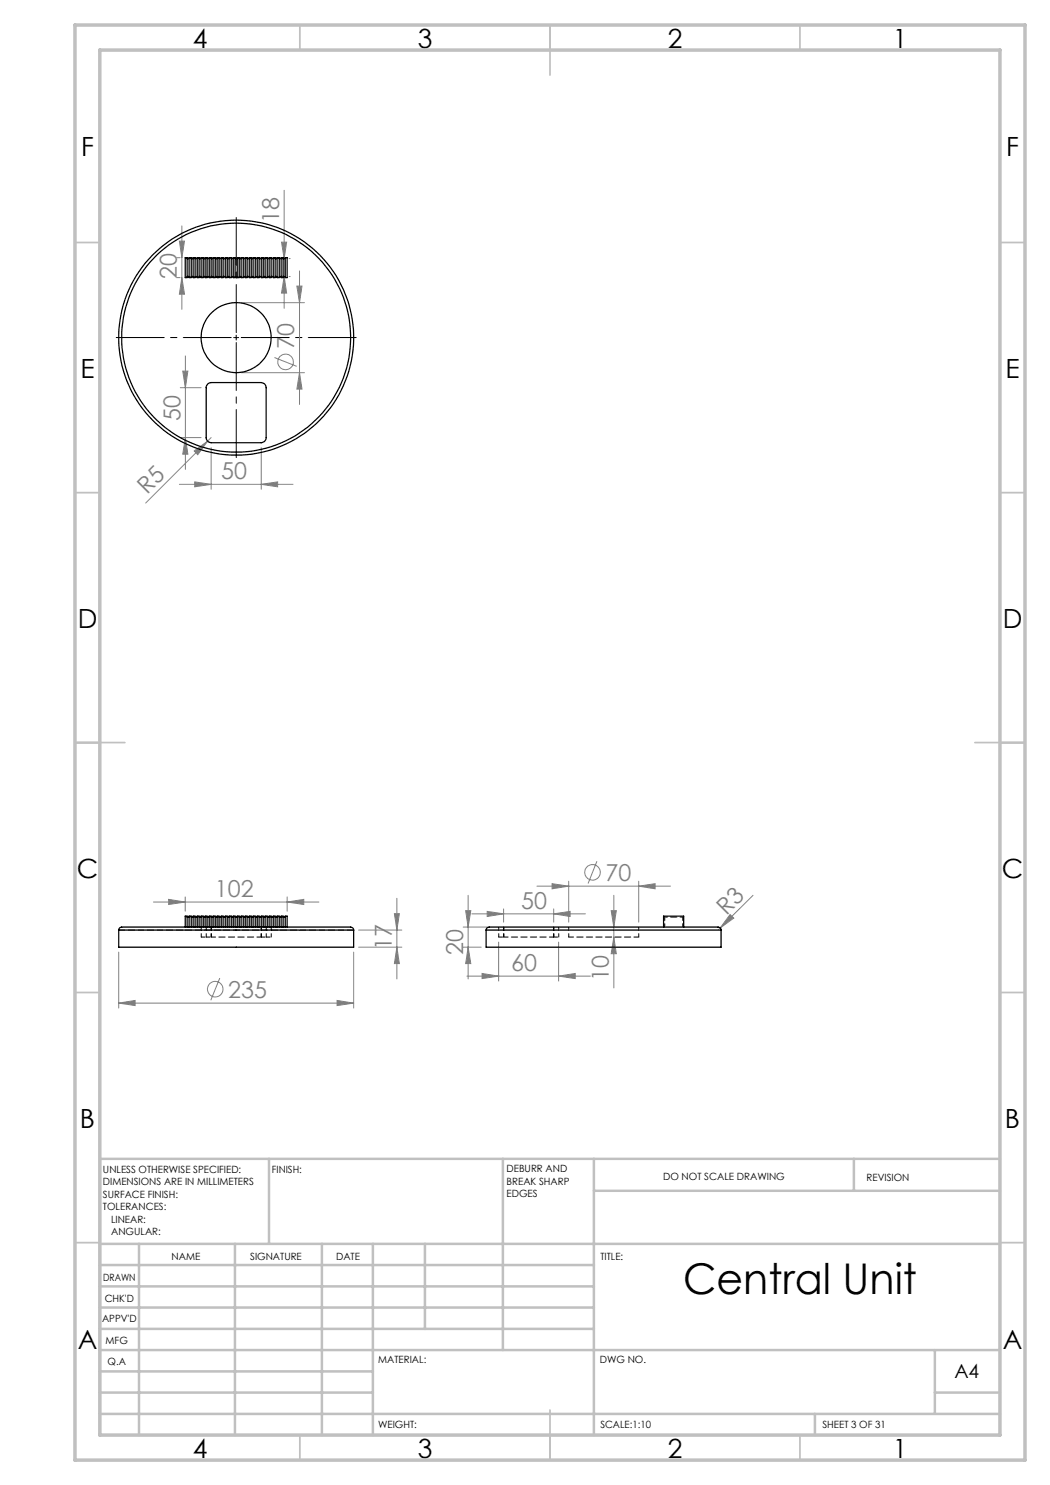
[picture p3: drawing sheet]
<svg xmlns="http://www.w3.org/2000/svg" width="210mm" height="297mm" viewBox="0 0 210 297" stroke-linecap="round" stroke-linejoin="round" font-family="sans-serif">
<g fill="none" stroke="#808080" stroke-width=".2">
<path d="M56.8 38.1v23.6M35.4 51.5h.6M35.4 55.5h.6M35.9 48.2h1l-.5 3.3zM36.4 55.5l.5 3.3h-1zM36.4 45.2v16.7M56.3 48.4h1l-.5 3.3zM56.8 55.3l.5 3.3h-1zM57.8 51.7h.2M57.8 55.3h.2M59.4 57.2h1l-.5 3.3zM59.9 54.2v26.7"/>
<path d="M36.1 77.5h4.1M36.5 74.2h1.1l-.5 3.3zM37.1 71.2v22.7M48.2 60.5h12.7M48.2 74.5h12.7M54.9 71.5l4.4 1.8M59.9 74.5l.5 3.3h-1zM35.9 96.9h22.7M36.1 87.5h4.1M37.1 87.5l.5 3.3h-1.1zM38.8 90.2l2.7-2-2 2.7zM38.9 96.4l3.3 .5-3.3 .5z"/>
<path d="M42.2 89.5v8.4M42.2 87.5l-13.1 13.1M52.2 96.9l3.3-.5v1zM52.2 89.5v8.4M33.7 179.9l3.3 .5-3.3 .5zM37 179.4v2.8M57.4 179.4v2.8M79.4 179.7v16.1M93.6 179.1v16.7M107.4 177.2h26.7M110.4 176.7l3.3 .5-3.3 .6zM113.7 176.2v8.2"/>
<path d="M119.4 172.3l-1.8 4.4M122.8 179.1v18.5M127.7 177.2l3.3-.5v1.1zM127.7 176.2v8.2M150.6 179.1l-6.6 6.5M23.7 190.4v11.2M30.7 180.4h33.1M44 195.6l-1.8 4.5M57.4 180.4l3.3-.5v1zM70.7 190.4v11.2M71.7 189.4h8.7M71.7 186h8.7"/>
<path d="M78.9 182.7h1l-.5 3.3zM79.4 189.4l.5 3.3h-1zM92.6 189.4h3.6M92.6 185.4h6.1M93.1 182.1h1.1l-.6 3.3zM93.4 195.2h24.7M93.6 189.4l.6 3.3h-1.1zM94.4 182.8h22.7M96.4 194.7l3.3 .5-3.3 .5zM97.4 182.3l3.3 .5-3.3 .5zM99.7 188.4v7.8M100.7 181.8v2.6"/>
<path d="M110.7 182.8l3.3-.5v1zM110.7 181.8v2.6M111.7 195.2l3.3-.5v1zM111.7 188.4v7.8M122.2 182.1h1.1l-.5 3.3zM122.8 187.4l.5 3.3h-1.1zM144 185.6l-.4 .4M146 182.9l.8 .7-2.8 2zM23.7 200.6l3.3-.5v1zM23.7 200.6h47M67.4 200.1l3.3 .5-3.3 .5z"/>
<circle cx="57.1" cy="72.4" r="1.56"/>
<circle cx="118.5" cy="174.5" r="1.55"/>
<circle cx="43" cy="197.8" r="1.55"/>
</g>
<path d="M46.3 67.5h-23.1M47.2 66.5v-23M47.2 68.5v23M48.3 67.5h23" fill="none" stroke="#000" stroke-width=".2" stroke-dasharray="15.2 1.3 1.3 1.3" stroke-dashoffset="5.6"/>
<path d="M46.7 67.5h1M47.2 67v1" fill="none" stroke="#000" stroke-width=".2"/>
<g fill="none" stroke="#c0c0c0" stroke-width=".35">
<path d="M60 5v5M110 5v10M160 5v5M15 48.5h5M200 48.5h5M15 98.5h5M200 98.5h5M15 148.5h10M195 148.5h10M15 198.5h5M200 198.5h5M15 248.5h5"/>
<path d="M200 248.5h5M60 287v5M110 282v10M160 287v5"/>
</g>
<g fill="none" stroke="#c0c0c0" stroke-width=".5">
<path d="M53.8 231.8v17M100.6 231.8v38.2M118.8 231.8v55.2M118.8 238.2h81.2M170.8 231.8v6.4M200 231.8h-180v55.2M20 248.8h180M20 257.3h98.8M20 253h98.8M27.8 248.8v38.2M47 248.8v38.2M64.4 248.8v38.2"/>
<path d="M74.6 248.8v38.2M85 248.8v17M20 265.8h98.8M20 261.5h98.8M20 278.5h54.6M20 274.3h54.6M20 270h180M187 278.5h13M187 270v12.8M20 282.8h180M163 282.8v4.2"/>
</g>
<path d="M15 5h190v287h-190zM20 10h180v277h-180z" fill="none" stroke="#c0c0c0" stroke-width=".7"/>
<g fill="#808080">
<path d="M38.8 90.2l2.7-2-2 2.7z"/>
<path d="M146 182.9l.8 .7-2.8 2z"/>
<path d="M67.4 200.1l3.3 .5-3.3 .5zM23.7 200.6l3.3-.5v1zM57.4 180.4l3.3-.5v1zM33.7 179.9l3.3 .5-3.3 .5zM111.7 195.2l3.3-.5v1zM96.4 194.7l3.3 .5-3.3 .5z"/>
<path d="M38.9 96.4l3.3 .5-3.3 .5zM52.2 96.9l3.3-.5v1zM110.4 176.7l3.3 .5-3.3 .6zM127.7 177.2l3.3-.5v1.1zM97.4 182.3l3.3 .5-3.3 .5zM110.7 182.8l3.3-.5v1z"/>
<path d="M79.4 189.4l.5 3.3h-1zM78.9 182.7h1l-.5 3.3zM122.8 187.4l.5 3.3h-1.1zM122.2 182.1h1.1l-.5 3.3z"/>
<path d="M36.5 74.2h1.1l-.5 3.3zM37.1 87.5l.5 3.3h-1.1zM59.4 57.2h1l-.5 3.3zM59.9 74.5l.5 3.3h-1zM35.9 48.2h1l-.5 3.3zM36.4 55.5l.5 3.3h-1zM56.3 48.4h1l-.5 3.3zM56.8 55.3l.5 3.3h-1zM93.1 182.1h1.1l-.6 3.3zM93.6 189.4l.6 3.3h-1.1z"/>
</g>
<g fill="none" stroke="#000" stroke-width=".25">
<path d="M37 51.5h.4v4h-.4zM37.4 55.3h.4M37.4 51.7h.4M37.8 51.5h.4v4h-.4zM38.2 55.3h.4M38.2 51.7h.4M38.6 51.5h.4v4h-.4zM39 55.3h.4M39 51.7h.4M39.4 51.5h.4v4h-.4zM39.8 55.3h.4M39.8 51.7h.4"/>
<path d="M40.2 51.5h.4v4h-.4zM40.6 55.3h.4M40.6 51.7h.4M41 51.5h.4v4h-.4zM41.4 55.3h.4M41.4 51.7h.4M41.8 51.5h.4v4h-.4zM42.2 55.3h.4M42.2 51.7h.4M42.6 51.5h.4v4h-.4zM43 55.3h.4M43 51.7h.4"/>
<path d="M43.4 51.5h.4v4h-.4zM43.8 55.3h.4M43.8 51.7h.4M44.2 51.5h.4v4h-.4zM44.6 55.3h.4M44.6 51.7h.4M45 51.5h.4v4h-.4zM45.4 55.3h.4M45.4 51.7h.4M45.8 51.5h.4v4h-.4zM46.2 55.3h.4M46.2 51.7h.4"/>
<path d="M46.6 51.5h.4v4h-.4zM47 55.3h.4M47 51.7h.4M47.4 51.5h.4v4h-.4zM47.8 55.3h.4M47.8 51.7h.4M48.2 51.5h.4v4h-.4zM48.6 55.3h.4M48.6 51.7h.4M49 51.5h.4v4h-.4zM49.4 55.3h.4M49.4 51.7h.4"/>
<path d="M49.8 51.5h.4v4h-.4zM50.2 55.3h.4M50.2 51.7h.4M50.6 51.5h.4v4h-.4zM51 55.3h.4M51 51.7h.4M51.4 51.5h.4v4h-.4zM51.8 55.3h.4M51.8 51.7h.4M52.2 51.5h.4v4h-.4zM52.6 55.3h.4M52.6 51.7h.4"/>
<path d="M53 51.5h.4v4h-.4zM53.4 55.3h.4M53.4 51.7h.4M53.8 51.5h.4v4h-.4zM54.2 55.3h.4M54.2 51.7h.4M54.6 51.5h.4v4h-.4zM55 55.3h.4M55 51.7h.4M55.4 51.5h.4v4h-.4zM55.8 55.3h.4M55.8 51.7h.4"/>
<path d="M56.2 51.5h.4v4h-.4zM56.6 55.3h.4M56.6 51.7h.4M57 51.5h.4v4h-.4zM41.7 76.7l.5-.2h10a1.02 1.02 0 0 1 1 1v10a1.02 1.02 0 0 1-1 1h-10a1.02 1.02 0 0 1-1-1v-10.2zM23.7 186a.84 .84 0 0 1 1.2-.6h45.2a.6 .6 0 0 1 .6 .6M23.7 186v3.4h47v-3.4M23.7 186h47M37 185.4v-2.2h.4v2.2M37.4 183.4h.4M37.8 185.4v-2.2h.4v2.2M38.2 183.4h.4"/>
<path d="M38.6 185.4v-2.2h.4v2.2M39 183.4h.4M39.4 185.4v-2.2h.4v2.2M39.8 183.4h.4M40.2 185.4v-2.2h.4v2.2M40.6 183.4h.4M41 185.4v-2.2h.4v2.2M41.4 183.4h.4M41.8 185.4v-2.2h.4v2.2M42.2 183.4h.4M42.6 185.4v-2.2h.4v2.2M43 183.4h.4"/>
<path d="M43.4 185.4v-2.2h.4v2.2M43.8 183.4h.4M44.2 185.4v-2.2h.4v2.2M44.6 183.4h.4M45 185.4v-2.2h.4v2.2M45.4 183.4h.4M45.8 185.4v-2.2h.4v2.2M46.2 183.4h.4M46.6 185.4v-2.2h.4v2.2M47 183.4h.4M47.4 185.4v-2.2h.4v2.2M47.8 183.4h.4"/>
<path d="M48.2 185.4v-2.2h.4v2.2M48.6 183.4h.4M49 185.4v-2.2h.4v2.2M49.4 183.4h.4M49.8 185.4v-2.2h.4v2.2M50.2 183.4h.4M50.6 185.4v-2.2h.4v2.2M51 183.4h.4M51.4 185.4v-2.2h.4v2.2M51.8 183.4h.4M52.2 185.4v-2.2h.4v2.2M52.6 183.4h.4"/>
<path d="M53 185.4v-2.2h.4v2.2M53.4 183.4h.4M53.8 185.4v-2.2h.4v2.2M54.2 183.4h.4M54.6 185.4v-2.2h.4v2.2M55 183.4h.4M55.4 185.4v-2.2h.4v2.2M55.8 183.4h.4M56.2 185.4v-2.2h.4v2.2M56.6 183.4h.4M57 185.4v-2.2h.4v2.2M97.2 186a1.08 1.08 0 0 1 1.5-.6h44.8a.59 .59 0 0 1 .7 .6"/>
<path d="M97.2 186v3.4h47v-3.4M97.2 186h47M132.7 185.4v-2.2h4v2.2"/>
<circle cx="47.2" cy="67.5" r="22.9"/>
<circle cx="47.2" cy="67.5" r="7"/>
<circle cx="47.2" cy="67.5" r="23.5"/>
</g>
<g fill="none" stroke="#000" stroke-width=".2" stroke-dasharray="1.3 .6" stroke-dashoffset=".6">
<path d="M40.3 185.4v2M41.2 187.4v-2M42.3 187.4v-2M52.3 187.4v-2M53.3 187.4v-2M54.2 187.4v-2M99.7 187.4v-2M100.7 187.4v-2M110.8 187.4v-2M111.7 187.4v-2M113.7 185.4v2M127.8 187.4v-2"/>
<path d="M132.9 185.4v-2M136.6 183.4v2"/>
</g>
<path d="M40.3 187.4h1M41.2 187.4h1.1M52.3 187.4h1M53.3 187.4h1M99.7 187.4h1.1M110.8 187.4h1" fill="none" stroke="#000" stroke-width=".2" stroke-dasharray="1.3 .6" stroke-dashoffset=".5"/>
<path d="M42.3 187.4h9.9M100.7 187.4h10" fill="none" stroke="#000" stroke-width=".2" stroke-dasharray="1.3 .6" stroke-dashoffset=".4"/>
<path d="M23.7 186h47" fill="none" stroke="#000" stroke-width=".2" stroke-dasharray="1.3 .6"/>
<path d="M136.6 183.4h-3.7" fill="none" stroke="#000" stroke-width=".2" stroke-dasharray="1.3 .6" stroke-dashoffset=".7"/>
<path d="M113.7 187.4h14" fill="none" stroke="#000" stroke-width=".2" stroke-dasharray="1.3 .6" stroke-dashoffset=".3"/>
<text font-size="8.5" x="136.6" y="258.8">Central Unit</text>
<g font-size="5.3">
<text x="38.5" y="9.5">4</text>
<text x="83.5" y="9.5">3</text>
<text x="133.6" y="9.5">2</text>
<text x="178.6" y="9.5">1</text>
<text x="16.2" y="31.3">F</text>
<text x="201.2" y="31.3">F</text>
<text x="16.1" y="75.5">E</text>
<text x="201.1" y="75.5">E</text>
<text x="15.5" y="125.5">D</text>
<text x="200.5" y="125.5">D</text>
<text x="15.4" y="175.5">C</text>
<text x="200.4" y="175.5">C</text>
<text x="16" y="225.5">B</text>
<text x="201" y="225.5">B</text>
<text x="15.5" y="269.8">A</text>
<text x="200.5" y="269.8">A</text>
<text x="38.5" y="291.5">4</text>
<text x="83.5" y="291.5">3</text>
<text x="133.6" y="291.5">2</text>
<text x="178.6" y="291.5">1</text>
</g>
<g font-size="4.7" fill="#808080">
<text x="55.8" y="44.5" transform="rotate(-90 55.8 44.5)">18</text>
<text x="35.4" y="55.8" transform="rotate(-90 35.4 55.8)">20</text>
<text x="58.8" y="69.8" transform="rotate(-90 58.8 69.8)">70</text>
<text x="36.1" y="84.2" transform="rotate(-90 36.1 84.2)">50</text>
<text x="44.3" y="95.8">50</text>
<text x="29.4" y="99" transform="rotate(-45 29.4 99)">R5</text>
<text x="43" y="179.4">102</text>
<text x="121.1" y="176.2">70</text>
<text x="104.3" y="181.8">50</text>
<text x="145.3" y="183.2" transform="rotate(-45 145.3 183.2)">R3</text>
<text x="78.4" y="190" transform="rotate(-90 78.4 190)">17</text>
<text x="92.6" y="191" transform="rotate(-90 92.6 191)">20</text>
<text x="102.2" y="194.2">60</text>
<text x="121.8" y="196.3" transform="rotate(-90 121.8 196.3)">10</text>
<text x="45.6" y="199.5">235</text>
</g>
<text font-size="3.9" x="190.9" y="275.5">A4</text>
<g font-size="2">
<text x="20.6" y="234.6">UNLESS OTHERWISE SPECIFIED:</text>
<text x="20.6" y="237.1">DIMENSIONS ARE IN MILLIMETERS</text>
<text x="20.6" y="239.6">SURFACE FINISH:</text>
<text x="54.4" y="234.6">FINISH:</text>
<text x="101.3" y="234.5">DEBURR AND</text>
<text x="101.3" y="237">BREAK SHARP</text>
<text x="101.3" y="239.5">EDGES</text>
<text x="132.6" y="236">DO NOT SCALE DRAWING</text>
<text x="173.3" y="236.2">REVISION</text>
<text x="20.6" y="242.1">TOLERANCES:</text>
<text x="22.2" y="244.6">LINEAR:</text>
<text x="22.2" y="247.1">ANGULAR:</text>
<text x="34.3" y="252">NAME</text>
<text x="50" y="251.9">SIGNATURE</text>
<text x="67.2" y="251.9">DATE</text>
<text x="120.1" y="251.9">TITLE:</text>
<text x="20.6" y="256.1">DRAWN</text>
<text x="20.9" y="260.3">CHK'D</text>
<text x="20.4" y="264.4">APPV'D</text>
<text x="21.1" y="268.8">MFG</text>
<text x="21.5" y="273">Q.A</text>
<text x="75.6" y="272.5">MATERIAL:</text>
<text x="120" y="272.5">DWG NO.</text>
<text x="75.6" y="285.5">WEIGHT:</text>
<text x="120.1" y="285.6">SCALE:1:10</text>
<text x="164.5" y="285.6">SHEET 3 OF 31</text>
</g>
</svg>
